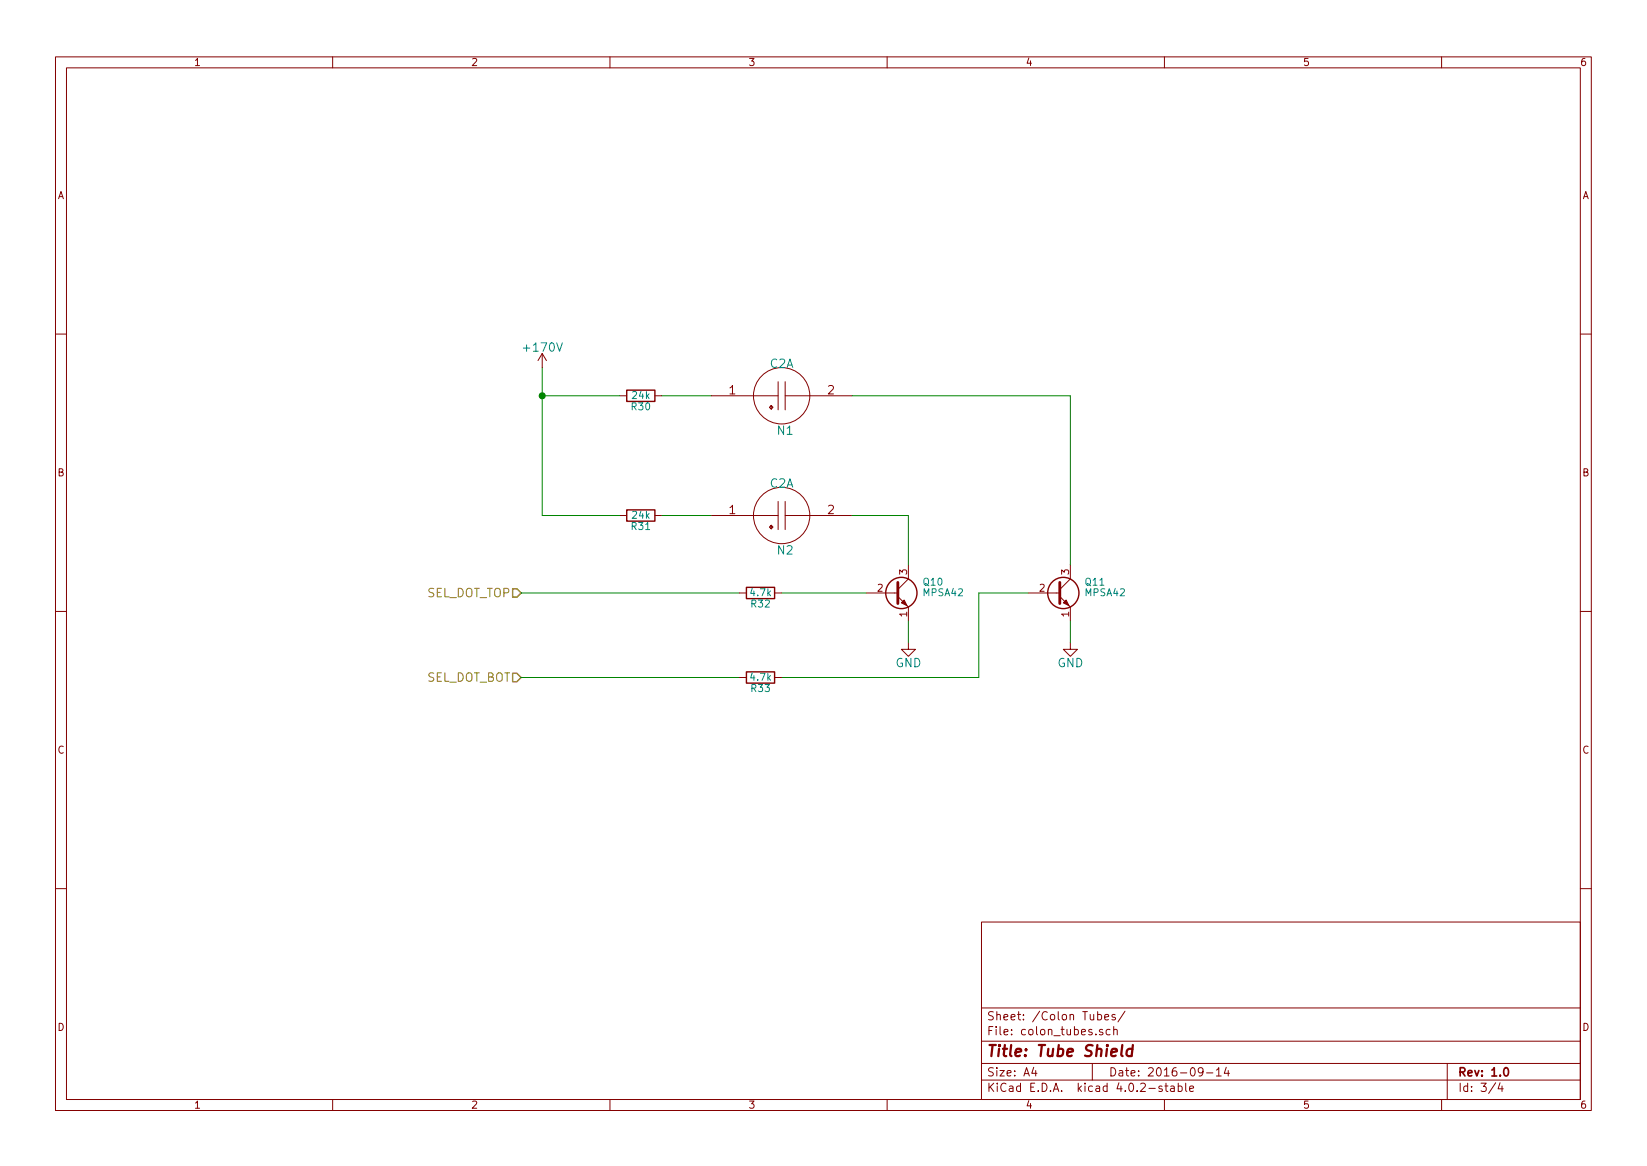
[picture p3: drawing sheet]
<svg xmlns="http://www.w3.org/2000/svg" width="297mm" height="210mm" viewBox="0 0 297 210" stroke-linecap="round" stroke-linejoin="round" font-family="sans-serif">
<g fill="none" stroke="#840000" stroke-width=".18">
<path d="M10 10.3h277v189.9h-277zM12 12.2h273v186.1h-273zM60 10.3v1.9M110 10.3v1.9M160 10.3v1.9M210 10.3v1.9M260 10.3v1.9M10 60.2h2M97.8 63.7l-.8 1.3M97.8 63.7v2.6M97.8 63.7l.8 1.3M111.8 71.4h1.2"/>
<path d="M118.1 71.4h1.3M128.3 71.4h7.6M140.3 68.8v5.1M141.6 71.4h12.1M141.6 68.8v5.1M285 60.2h2M111.8 93h1.2M118.1 93h1.3M128.3 93h7.6M140.3 90.4v5.1M141.6 90.4v5.1M141.6 93h12.1"/>
<path d="M10 110.3h2M133.3 106.9h1.3M139.7 106.9h1.3M156.2 106.9h5.7M161.9 107.6l1.9 1.9v2.5M163.8 115.8v1.3h1.3l-1.3 1.3-1.2-1.3h1.2M163.8 101.8v2.6l-1.9 1.9M185.4 106.9h5.7M191.1 107.6l1.9 1.9v2.5M193 115.8v1.3h1.3l-1.3 1.3-1.2-1.3h1.2M193 101.8v2.6l-1.9 1.9M285 110.3h2"/>
<path d="M133.3 122.2h1.3M139.7 122.2h1.3M10 160.2h2M177 166.3h108v32h-108zM285 160.2h2M60 198.3v1.9M110 198.3v1.9M160 198.3v1.9M177 194.8h108M177 191.8h108M177 187.8h108M177 181.8h108"/>
<path d="M186.4 192.5l-.3 1h.9M186.8 193v1M197 191.8v3M198 183l.4-.1 .3 .3-.1 .6h-.6M198.9 185.7a.37 .37 0 0 0-.6 .1v.2l.6 .2v.1l-.2 .3-.4-.1M199.2 183.4l.7-.1v-.3l-.4-.1-.3 .2 .1 .7h.6M200.2 185.7l-.4-.1-.3 .3 .1 .6 .2 .1 .4-.1M200.9 185.7l.2-.1 .3 .1 .1 .9M200.9 185.1v1.5M201.1 183a.37 .37 0 0 0-.6 .1l.1 .3 .5 .1 .1 .1-.2 .3-.5-.1M202.9 182.3l-1.3 2M209.6 195.9a.37 .37 0 0 0-.6 .1l.1 .3 .5 .1 .1 .1-.3 .3-.4-.1"/>
<path d="M210 198.3v1.9M210.1 195.8h.5M210.3 195.3v1.3l.3 .2M211.2 195.9h.5l.1 .9M211.8 196.2l-.5 .1-.2 .2 .2 .3 .5-.1M212.5 195.9l.4-.1 .3 .3-.1 .6h-.6M212.5 195.3v1.5M213.8 195.3v1.3l.2 .2M214.6 196.3l.7-.1-.1-.3-.4-.1-.2 .2v.7h.6M217 193.2l-.3 .3h-.3l-.3-.3v-.4l.2-.2 .4-.1 .2 .2a1.19 1.19 0 0 1-.2 1.2l-.4 .1M217.6 193.5h1.1M219.4 193l.4-.5v1.5"/>
<path d="M219.4 194h.8M221.2 192.5l-.4 1h.9M221.5 193v1M260 198.3v1.9M261 191.8v6.5M269.7 195.2l-1.2 2M270.5 195.2l-.3 1.1h.9M270.9 195.8v1"/>
<circle cx="141" cy="71.4" r="5.1"/>
<circle cx="141" cy="93" r="5.1"/>
</g>
<path d="M271.3 192.7l.3-.2a.81 .81 0 0 1 .5 .6 .81 .81 0 0 1-.2 .8l-.2 .1a.79 .79 0 0 1-.4-1.3z" fill="none" stroke="#840000" stroke-width=".3"/>
<path d="M204.2 189.2a.7 .7 0 0 0-1 .3v.8l.3 .1 .6-.1M204.3 188.4l-.2 2" fill="none" stroke="#840000" stroke-width=".41"/>
<path d="M92.5 106.2h.7l.8 .7-.8 .8h-.7zM92.5 121.4h.7l.8 .8-.8 .7h-.7z" fill="none" stroke="#848400" stroke-width=".25"/>
<g fill="none" stroke="#840000" stroke-width=".25">
<path d="M113 70.4h5.1v2h-5.1zM113 91.9h5.1v2.1h-5.1zM134.6 105.9h5.1v2h-5.1zM134.6 121.2h5.1v2h-5.1z"/>
<circle cx="162.6" cy="106.9" r="2.82"/>
<circle cx="191.8" cy="106.9" r="2.82"/>
</g>
<path d="M161.9 105v3.8M191.1 105v3.8" fill="none" stroke="#840000" stroke-width=".51"/>
<g fill="#840000" stroke="#840000" stroke-width=".18">
<path d="M162.6 108.7l.5-.5 .5 1z"/>
<path d="M191.8 108.7l.5-.5 .5 1z"/>
</g>
<path d="M97.8 71.4h14M97.8 66.3v26.7h14M119.4 71.4h8.9M153.7 71.4h39.3v30.4M119.4 93h8.9M153.7 93h10.1v8.8M94 106.9h39.3M141 106.9h15.2M163.8 112v3.8M185.4 106.9h-8.9v15.3h-35.5M193 112v3.8M94 122.2h39.3" fill="none" stroke="#008400" stroke-width=".18"/>
<circle cx="97.8" cy="71.4" r=".51" fill="#008400" stroke="#008400" stroke-width=".25"/>
<g font-size="9.8" fill="#840000">
<text x="137.7" y="74.1">.</text>
<text x="137.7" y="95.7">.</text>
</g>
<text font-size="2.8" fill="#840000" x="178" y="190.5">Title: Tube Shield</text>
<g font-size="2.1" fill="#008484">
<text x="94.7" y="63.4">+170V</text>
<text x="138.9" y="66.3">C2A</text>
<text x="140.3" y="78.4">N1</text>
<text x="138.9" y="87.9">C2A</text>
<text x="140.3" y="100">N2</text>
<text x="161.5" y="120.3">GND</text>
<text x="190.7" y="120.3">GND</text>
</g>
<g font-size="2.1" fill="#840000">
<text x="131.5" y="71.1">1</text>
<text x="149.3" y="71.1">2</text>
<text x="131.5" y="92.7">1</text>
<text x="149.3" y="92.7">2</text>
<text x="178" y="184">Sheet: /Colon Tubes/</text>
<text x="178" y="186.7">File: colon_tubes.sch</text>
<text x="178" y="196.9">KiCad E.D.A. kicad 4.0.2-stable</text>
<text x="178" y="194.1">Size: A4</text>
<text x="200" y="194.1">Date: 2016-09-14</text>
<text x="263" y="194.1">Rev: 1.0</text>
<text x="263" y="196.9">Id: 3/4</text>
</g>
<g font-size="2.1" fill="#848400">
<text x="76.7" y="107.7">SEL_DOT_TOP</text>
<text x="76.6" y="122.9">SEL_DOT_BOT</text>
</g>
<g font-size="1.8" fill="#840000">
<text x="35" y="11.9">1</text>
<text x="85" y="11.9">2</text>
<text x="135" y="11.9">3</text>
<text x="185" y="11.9">4</text>
<text x="235" y="11.9">5</text>
<text x="285" y="11.9">6</text>
<text x="10.4" y="35.9">A</text>
<text x="285.4" y="35.9">A</text>
<text x="10.4" y="85.9">B</text>
<text x="285.4" y="85.9">B</text>
<text x="158.3" y="106.7">2</text>
<text x="163.6" y="103.6" transform="rotate(-90 163.6 103.6)">3</text>
<text x="187.5" y="106.7">2</text>
<text x="192.8" y="103.6" transform="rotate(-90 192.8 103.6)">3</text>
<text x="163.6" y="111.2" transform="rotate(-90 163.6 111.2)">1</text>
<text x="192.8" y="111.2" transform="rotate(-90 192.8 111.2)">1</text>
<text x="10.4" y="135.9">C</text>
<text x="285.4" y="135.9">C</text>
<text x="10.4" y="185.9">D</text>
<text x="285.4" y="185.9">D</text>
<text x="35" y="199.9">1</text>
<text x="85" y="199.9">2</text>
<text x="135" y="199.9">3</text>
<text x="185" y="199.9">4</text>
<text x="235" y="199.9">5</text>
<text x="285" y="199.9">6</text>
</g>
<g font-size="1.8" fill="#008484">
<text x="114.1" y="71.9">24k</text>
<text x="113.9" y="74">R30</text>
<text x="113.9" y="95.5">R31</text>
<text x="114.1" y="93.5">24k</text>
<text x="135.4" y="107.5">4.7k</text>
<text x="166.6" y="105.6">Q10</text>
<text x="166.6" y="107.5">MPSA42</text>
<text x="195.8" y="105.6">Q11</text>
<text x="195.8" y="107.5">MPSA42</text>
<text x="135.5" y="109.5">R32</text>
<text x="135.4" y="122.7">4.7k</text>
<text x="135.5" y="124.8">R33</text>
</g>
</svg>
